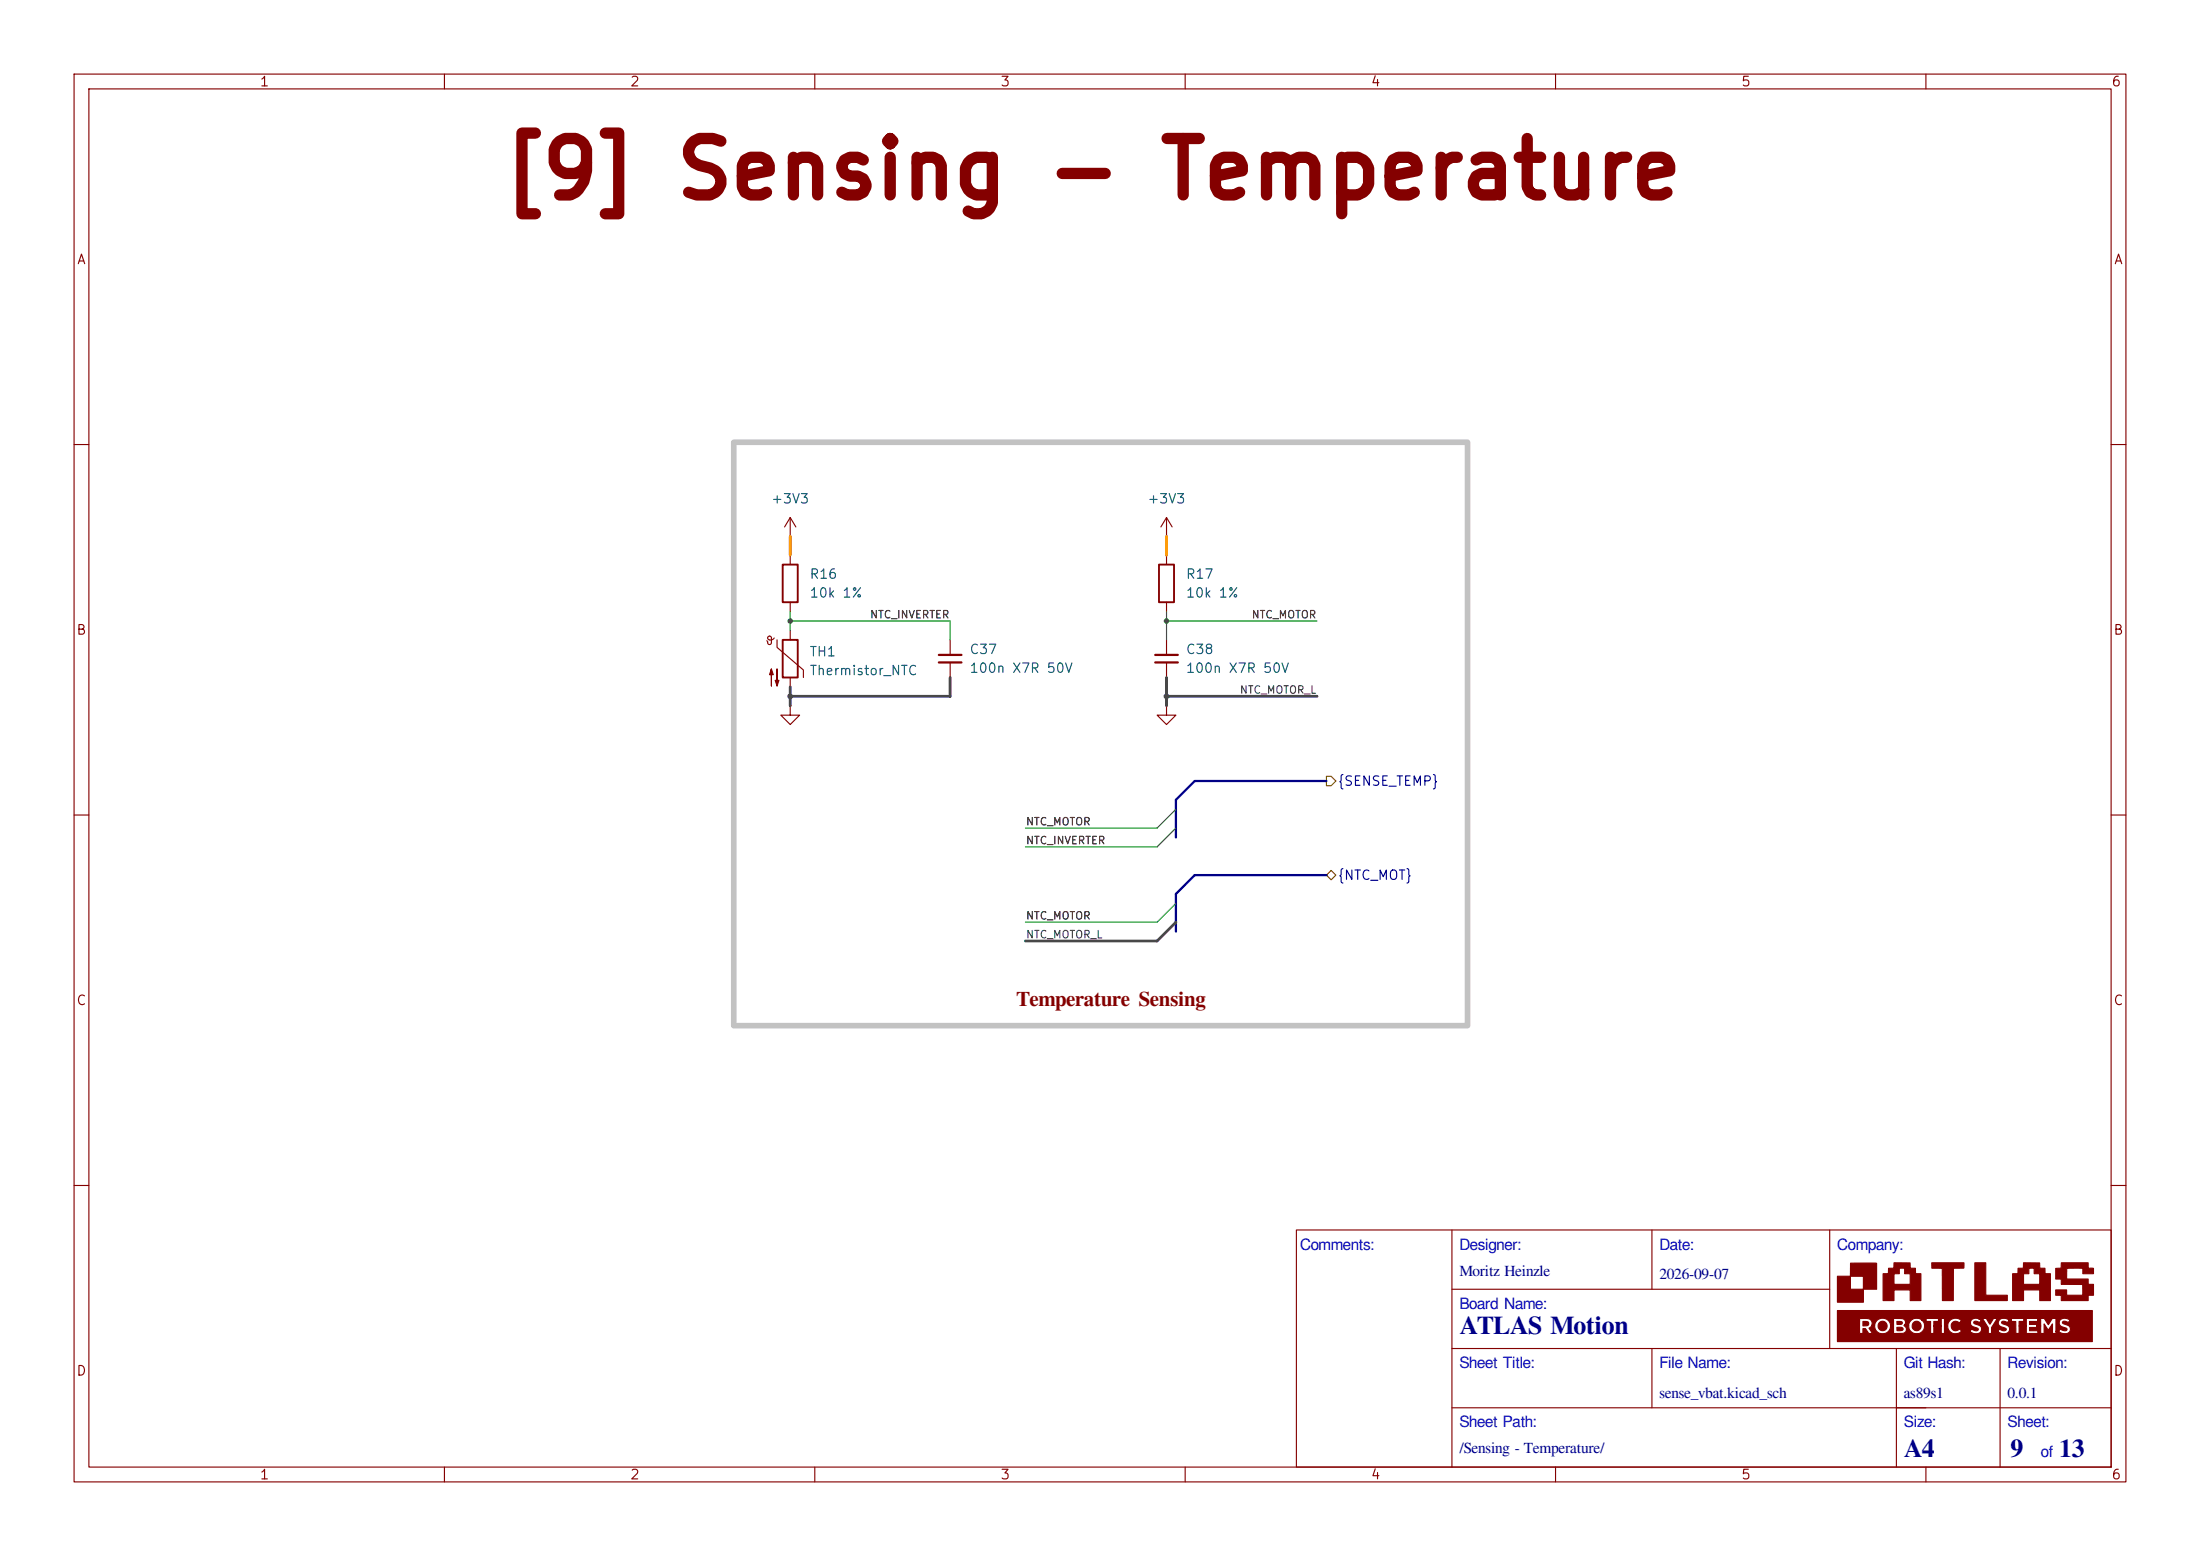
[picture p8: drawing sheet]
<svg xmlns="http://www.w3.org/2000/svg" width="297mm" height="210mm" viewBox="0 0 297 210" stroke-linecap="round" stroke-linejoin="round" font-family="sans-serif">
<g fill="none" stroke="#840000" stroke-width=".15">
<path d="M10 10h277v190h-277zM12 12h273v186h-273zM60 10v2M110 10v2M160 10v2M210 10v2M260 10v2M10 60h2M106.7 72.4h.1M106.7 69.9v2.5M106.7 74.9v1.3M106.7 69.9l-.8 1.2"/>
<path d="M106.7 69.9l.7 1.2M157.5 72.4h.1M157.5 69.9v2.5M157.5 74.9v1.3M157.5 69.9l-.8 1.2M157.5 69.9l.7 1.2M285 60h2M103.5 86.5l.1 .1v.1M103.6 86.7l.1 .2 .2 .1M104.5 86.1a.44 .44 0 0 1-.5 .3 .44 .44 0 0 1-.4-.4l.3-.1 .2 .1v.8l-.2 .2M104.9 86.4v1l3.6 3v1M106.7 95.3v1.2h1.2l-1.2 1.3-1.3-1.3h1.3"/>
<path d="M106.7 95.3h.1M106.7 81.3v1.3M106.7 85.1v1.3M106.7 91.4v1.3M128.3 86.4v2M128.3 89.4v2M157.5 95.3v1.2h1.2l-1.2 1.3-1.3-1.3h1.3M157.5 95.3h.1M157.5 81.3v1.3M157.5 86.4v2M157.5 89.4v2M10 110h2"/>
<path d="M285 110h2M10 160h2M175 166h110v32h-110zM196 174h51M196 166v32M223 166v8M247 166v16M285 160h2M60 198v2M110 198v2M160 198v2M196 190h89"/>
<path d="M196 182h89M210 198v2M223 182v8M256 182v16M260 198v2M270 182v16"/>
</g>
<g fill="#840000" stroke="#840000" stroke-width=".15">
<path d="M248.1 176.9h34.4v4.2h-34.4v-1.9h2.9l.1 .8h.4v-.7h.3l.5 .7h.2h.3l-.5-.7 .4-.4h.4v.2a1.08 1.08 0 0 0 1.1 .9 1.08 1.08 0 0 0 1-1h.4v1h.9a.59 .59 0 0 0 .8-.3 .59 .59 0 0 0-.2-.7v-.1h.6a1.07 1.07 0 0 0 1.4 1.1 1.07 1.07 0 0 0 .3-1.9h.6v.3h.6v1.6h.5v-1h1v1h.4v-1h.4a1.07 1.07 0 0 0 .7 1 1.07 1.07 0 0 0 1.2-.3h1.1l.1 .1a1.04 1.04 0 0 0 1.5-.2 .6 .6 0 0 0-.6-.8l-.4-.2v-.1a.54 .54 0 0 1 .7 0l.3-.3-.4-.2h.6l.3 .6a1.37 1.37 0 0 1 .4 1.4h.5v-.3h.8a1 1 0 0 0 1.6-.2 .68 .68 0 0 0-.8-.8l-.2-.1v-.2l.2-.1 .5 .2 .2-.4h.3v.2l.6 .1v1.6h.5v-1h1v1h1.5v-.4h-1.1v-.4h1v-.2h.5v1h.5v-1.3l.5 .8 .6-.8v1.3h.5v-.3h.3a.95 .95 0 0 0 1.6-.2 .72 .72 0 0 0-.8-.8l-.3-.2a.54 .54 0 0 1 .8 0l.3-.3a.85 .85 0 0 0-1.5 .3 .84 .84 0 0 0 .9 .7l.2 .2a.64 .64 0 0 1-.9 0l-.3 .3h-.3v-1.8h-.5l-.6 .9-.5-.9h-.5v1.1h-.5v-.2h-1v-.4h1.1v-.5h-1.5v1.1h-1v-.6h.6v-.5h-1.7v.2h-.3l-.3-.1a.68 .68 0 0 0-.9 .1 .68 .68 0 0 0 0 .9l.5 .2a.27 .27 0 0 1 .2 0 .27 .27 0 0 1 .1 .3 .92 .92 0 0 1-.8-.1l-.3 .3h-.8v-.5l.7-1.2-.5-.1-.5 .8-.4-.8h-1.3a.64 .64 0 0 0-.9 .5 .64 .64 0 0 0 .7 .8l.4 .2a.39 .39 0 0 1-.3 .2 .39 .39 0 0 1-.4-.1l-.2-.1-.3 .3h-1.1l-.3-.3a.63 .63 0 0 1-.9 0 .63 .63 0 0 1 0-.9 .63 .63 0 0 1 .9 0l.3-.3a1.09 1.09 0 0 0-1.2-.2 1.09 1.09 0 0 0-.7 1h-.4v-1.1h-.4v1.1h-1v-.6h.6v-.5h-1.7v.2h-.6a1.08 1.08 0 0 0-1.7 .8h-.6l.1-.2a.64 .64 0 0 0-.2-.6 .64 .64 0 0 0-.7-.1l-.7-.1v1.1h-.4a1.08 1.08 0 0 0-1-1.1 1.08 1.08 0 0 0-1.1 1h-.4v-.1a.77 .77 0 0 0-1-.9l-.7 .1v1.2h-2.9z"/>
<path d="M248.1 172.3h1.7v-1.8h3.5v3.5h-1.7v1.8h-3.5v-2.7h1.7v.9h1.8v-1.7h-1.8v.8h-1.7z"/>
<path d="M254.2 171.9h1.5v1.4h2.2v-1.4h-.8v-.7h-.7v.7h-1.5l.1-.7h.7v-.8l2.2 .1v.7h.7v.7h.7v3.6h-1.4v-1.4h-2.2v1.4h-1.5z"/>
<path d="M260.8 170.4h4.3v.7l-1.4 .1v4.3h-1.5v-4.3h-1.4z"/>
<path d="M266.6 170.4h1.5v4.4h2.9v.7h-4.4z"/>
<path d="M271.7 171.9h1.5v1.4h2.2v-1.4h-.8v-.7h-.7v.7h-1.5v-.7h.8v-.8l2.2 .1v.7h.7v.7h.7v3.6h-1.4v-1.4h-2.2v1.4h-1.5z"/>
<path d="M277.5 171.2h.8v-.8h3.6v.8h.7v.7h-1.4v-.7h-2.2v1.4h2.9v.7h.7v1.5h-.7v.7h-3.6v-.7h-.8v-.7h1.5v.7h2.2v-1.4l-2.9-.1v-.7h-.8z"/>
<path d="M251.5 178.4h.5a.31 .31 0 0 1 .3 .4 .31 .31 0 0 1-.5 .1l-.3 .1z"/>
<path d="M256.1 179.1h.3a.38 .38 0 0 1 .5 .4l-.2 .1h-.6z"/>
<path d="M256.1 178.4h.6l.1 .1v.1l-.1 .1-.6 .1z"/>
<path d="M104.1 90.3l.3 .8h-.5l.2-.8v2.3z"/>
<path d="M104.9 90.3v2.3l-.3-.8h.6l-.3 .8z"/>
<circle cx="254.2" cy="179" r=".63"/>
<circle cx="258.8" cy="179" r=".63"/>
</g>
<path d="M105.7 76.2h2v5.1h-2zM156.5 76.2h2v5.1h-2zM105.7 86.4h2v5h-2z" fill="none" stroke="#840000" stroke-width=".25"/>
<path d="M126.7 88.4h3.1M126.7 89.4h3.1M156 88.4h3M156 89.4h3" fill="none" stroke="#840000" stroke-width=".3"/>
<path d="M179.1 118.1l.6-.6 .6 .6-.6 .6zM179.1 104.8h.6l.6 .6-.6 .6h-.6z" fill="none" stroke="#725600" stroke-width=".15"/>
<path d="M179.1 105.4h-17.8l-2.6 2.6v5M179.1 118.1h-17.8l-2.6 2.6v5" fill="none" stroke="#000084" stroke-width=".3"/>
<path d="M106.7 82.6v2.5M106.7 83.8h21.6v2.6M157.5 82.6v3.8M157.5 83.8h20.3M158.7 109.2l-2.5 2.6h-17.8M158.7 111.8l-2.5 2.5h-17.8M158.7 121.9l-2.5 2.6h-17.8" fill="none" stroke="#009600" stroke-width=".15"/>
<path d="M106.7 92.7v2.6M128.3 91.4v2.6h-21.6M157.5 94h20.3M157.5 91.4v3.9M158.7 124.5l-2.5 2.5h-17.8" fill="none" stroke="#484848" stroke-width=".38"/>
<path d="M106.7 72.4v2.5M157.5 72.4v2.5" fill="none" stroke="#f90" stroke-width=".38"/>
<path d="M99.1 59.7h99v78.7h-99z" fill="none" stroke="#c2c2c2" stroke-width=".76"/>
<g fill="#484848" stroke="#484848" stroke-width=".14">
<circle cx="106.7" cy="94" r=".32"/>
<circle cx="157.5" cy="94" r=".32"/>
</g>
<g fill="#009600" stroke="#009600" stroke-width=".14">
<circle cx="157.5" cy="83.8" r=".3"/>
<circle cx="106.7" cy="83.8" r=".3"/>
</g>
<text font-size="7.6" fill="#840000" x="67.5" y="28.6">[9] Sensing - Temperature</text>
<g font-size="3.5" fill="#00007f">
<text x="197" y="180.1">ATLAS Motion</text>
<text x="257" y="196.6">A4</text>
<text x="271.4" y="196.6">9</text>
<text x="278" y="196.6">13</text>
</g>
<text font-size="2.8" fill="#840000" x="137.2" y="135.8">Temperature Sensing</text>
<g font-size="2.1" fill="#00f">
<text x="175.5" y="168.7">Comments:</text>
<text x="197" y="168.7">Designer:</text>
<text x="224" y="168.7">Date:</text>
<text x="248" y="168.7">Company:</text>
<text x="197" y="176.7">Board Name:</text>
<text x="197" y="184.7">Sheet Title:</text>
<text x="224" y="184.7">File Name:</text>
<text x="257" y="184.7">Git Hash:</text>
<text x="271" y="184.7">Revision:</text>
<text x="197" y="192.7">Sheet Path:</text>
<text x="257" y="192.7">Size:</text>
<text x="271" y="192.7">Sheet:</text>
<text x="275.5" y="196.7">of</text>
</g>
<g font-size="2.1" fill="#00007f">
<text x="197" y="172.2">Moritz Heinzle</text>
<text x="224" y="172.7">2026-09-07</text>
<text x="224" y="188.7">sense_vbat.kicad_sch</text>
<text x="257" y="188.7">as89s1</text>
<text x="271" y="188.7">0.0.1</text>
<text x="197" y="196.2">/Sensing - Temperature/</text>
</g>
<g font-size="1.3" fill="#840000">
<text x="35" y="12">1</text>
<text x="85" y="12">2</text>
<text x="135" y="12">3</text>
<text x="185" y="12">4</text>
<text x="235" y="12">5</text>
<text x="285" y="12">6</text>
<text x="10.3" y="36">A</text>
<text x="285.3" y="36">A</text>
<text x="10.2" y="86">B</text>
<text x="285.2" y="86">B</text>
<text x="10.2" y="136">C</text>
<text x="285.2" y="136">C</text>
<text x="10.2" y="186">D</text>
<text x="285.2" y="186">D</text>
<text x="35" y="200">1</text>
<text x="85" y="200">2</text>
<text x="135" y="200">3</text>
<text x="185" y="200">4</text>
<text x="235" y="200">5</text>
<text x="285" y="200">6</text>
</g>
<g font-size="1.3" fill="#006464">
<text x="104" y="68.3">+3V3</text>
<text x="154.8" y="68.3">+3V3</text>
<text x="109.2" y="78.4">R16</text>
<text x="109.2" y="81">10k 1%</text>
<text x="160" y="78.4">R17</text>
<text x="160" y="81">10k 1%</text>
<text x="109.2" y="88.9">TH1</text>
<text x="130.8" y="88.6">C37</text>
<text x="160" y="88.6">C38</text>
<text x="109.2" y="91.5">Thermistor_NTC</text>
<text x="130.8" y="91.1">100n X7R 50V</text>
<text x="160" y="91.1">100n X7R 50V</text>
</g>
<g font-size="1.3" fill="#000084">
<text x="180.5" y="106.4">{SENSE_TEMP}</text>
<text x="180.5" y="119.1">{NTC_MOT}</text>
</g>
<g font-size="1" fill="#0f0f0f">
<text x="117.4" y="83.7">NTC_INVERTER</text>
<text x="168.9" y="83.7">NTC_MOTOR</text>
<text x="138.4" y="111.7">NTC_MOTOR</text>
<text x="138.4" y="114.2">NTC_INVERTER</text>
<text x="138.4" y="124.4">NTC_MOTOR</text>
</g>
<g font-size="1" fill="#484848">
<text x="167.3" y="93.9">NTC_MOTOR_L</text>
<text x="138.4" y="126.9">NTC_MOTOR_L</text>
</g>
</svg>
